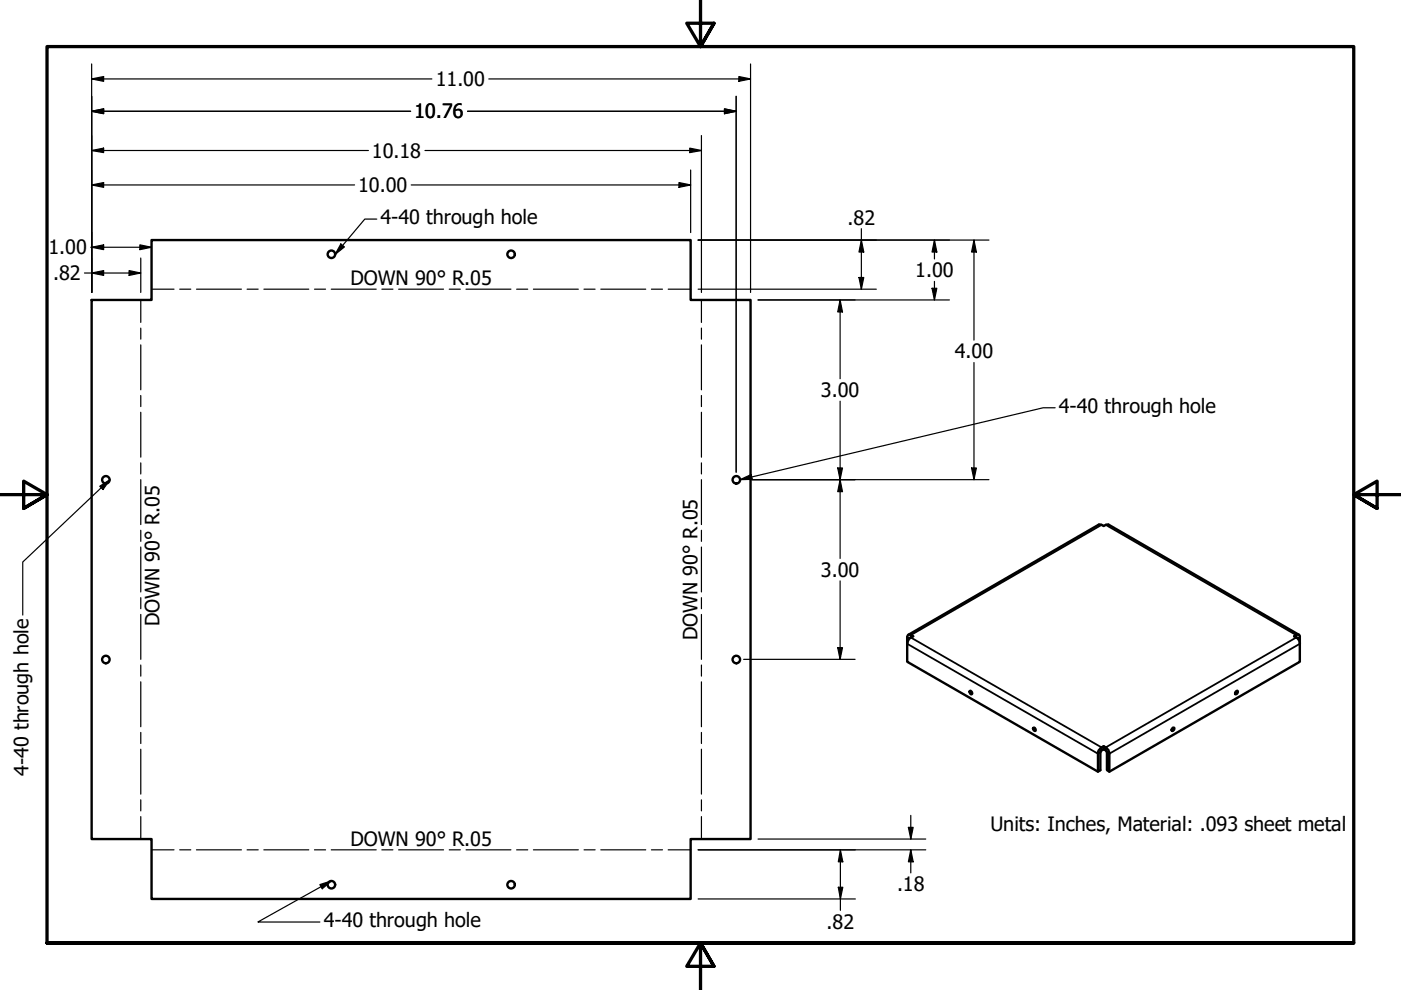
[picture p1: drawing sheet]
<svg xmlns="http://www.w3.org/2000/svg" width="297mm" height="210mm" viewBox="0 0 297 210" stroke-linecap="round" stroke-linejoin="round" font-family="sans-serif">
<!-- layer: Bend Centerline (ANSI) -->
<g fill="none" stroke="#000" stroke-width=".25">
<path d="M29.8 63.6v4.8M29.8 69.6v2.3M29.8 73.1v9.5M32.1 61.3h4.8M38.1 61.3h2.3M41.7 61.3h9.5M52.4 61.3h2.3M55.9 61.3h9.6M66.7 61.3h2.3M70.2 61.3h9.6M81 61.3h2.3M84.5 61.3h9.5"/>
<path d="M95.2 61.3h2.4M98.8 61.3h9.5M109.5 61.3h2.4M113.1 61.3h9.5M123.8 61.3h2.4M127.4 61.3h9.5M138.1 61.3h2.4M141.7 61.3h4.7M148.7 63.6v4.8M148.7 69.6v2.3M148.7 73.1v9.5M29.8 83.9v2.3"/>
<path d="M29.8 87.4v9.5M29.8 98.1v2.4M148.7 83.9v2.3M148.7 87.4v9.5M148.7 98.1v2.4M29.8 101.7v9.5M29.8 112.4v2.4M29.8 116v9.5M148.7 101.7v9.5M148.7 112.4v2.4M148.7 116v9.5M29.8 126.7v2.4"/>
<path d="M29.8 130.3v9.5M148.7 126.7v2.4M148.7 130.3v9.5M29.8 141v2.4M29.8 144.6v9.5M29.8 155.3v2.3M29.8 158.8v9.6M148.7 141v2.4M148.7 144.6v9.5M148.7 155.3v2.3M148.7 158.8v9.6M29.8 169.6v2.3"/>
<path d="M29.8 173.1v4.8M148.7 169.6v2.3M148.7 173.1v4.8M32.1 180.2h4.8M38.1 180.2h2.3M41.7 180.2h9.5M52.4 180.2h2.3M55.9 180.2h9.6M66.7 180.2h2.3M70.2 180.2h9.6M81 180.2h2.3M84.5 180.2h9.5"/>
<path d="M95.2 180.2h2.4M98.8 180.2h9.5M109.5 180.2h2.4M113.1 180.2h9.5M123.8 180.2h2.4M127.4 180.2h9.5M138.1 180.2h2.4M141.7 180.2h4.7"/>
</g>
<!-- layer: Visible (ANSI) -->
<g fill="none" stroke="#000" stroke-width=".51">
<path d="M32.1 50.9h114.3v12.7h12.7v114.3h-12.7v12.7h-114.3v-12.7h-12.7v-114.3h12.7zM192.3 136.5l.4-1 .9-.6-.5-.2a.47 .47 0 0 0-.5-.1 .47 .47 0 0 0-.3 .5v5.2l40.5 23.3 .5-.3v-3.8l.3-.4 .4-.3 .4 .3 .3 .4v3.8l.5 .3v-4.1l-.6-.9-.6-.4v.6M192.6 134.6l40.4-23.4h.4l.6 .3 .6-.3h.4l40.4 23.4M193 135.2l-.1 .1M275 135.2l.1 .1M275.6 136.5l-.1-.5-.4-.7-.7-.4 .7-.4 .3 .1 .2 .2v5.5l-40.4 23.3M205.7 146.5l.4 .2v.4a.39 .39 0 0 1-.5-.1 .39 .39 0 0 1 .1-.5zM219.1 154.3h.3l.2 .4-.1 .3-.4-.2zM234 158.2l-.6 .4-.6 .9v4.1M248.7 154.3h.1a.37 .37 0 0 1 .1 .5 .37 .37 0 0 1-.5 .1v-.3zM262.1 146.5h.2a.4 .4 0 0 1 .1 .5 .4 .4 0 0 1-.5 .2v-.4z"/>
<circle cx="70.3" cy="53.9" r=".79"/>
<circle cx="108.4" cy="53.9" r=".79"/>
<circle cx="22.4" cy="101.7" r=".79"/>
<circle cx="156.1" cy="101.7" r=".79"/>
<circle cx="22.4" cy="139.8" r=".79"/>
<circle cx="156.1" cy="139.8" r=".79"/>
<circle cx="70.3" cy="187.6" r=".79"/>
<circle cx="108.4" cy="187.6" r=".79"/>
</g>
<!-- layer: Visible Narrow (ANSI) -->
<path d="M233.6 111.3l-40.5 23.4v.5l40.5 23.3v.6M234.4 111.3l40.4 23.4v.5l-40.4 23.3v.6M192.3 136.5l40.5 23.3 .5-.3M192.3 135.1l.5 .3M275.6 136.5l-40.4 23.3-.5-.3M275.6 135.1l-.5 .3" fill="none" stroke="#000" stroke-width=".38"/>
<!-- layer: Border (ANSI) -->
<path d="M148.5 -.1v10l-2.9-5h5.8l-2.9 5 2.9-5M0 104.9h10l-5-2.9v5.8l5-2.9-5 2.9M297 104.9h-10l5-2.9v5.8l-5-2.9 5 2.9M10 199.9v-190h277v190h-277h277M151.4 204.9l-2.9-5 2.9 5h-5.8l2.9-5v10" fill="none" stroke="#000" stroke-width=".7"/>
<!-- layer: Dimension (ANSI) -->
<g fill="none" stroke="#000" stroke-width=".25">
<path d="M19.4 16.7l2.6-.5v1zM19.4 13.6v48.4M19.4 16.7h72.2M103.6 16.7h55.5M156.7 16.2l2.4 .5-2.4 .5zM159.1 13.6v48.4M19.4 23.6l2.6-.5v1zM19.4 39.2l2.6-.5v1zM19.4 31.9l2.6-.5v1zM19.4 23.6h67.7M19.4 39.2h55.8M19.4 31.9h58.7"/>
<path d="M87.2 39.2h59.2M90.1 31.9h58.6M99.1 23.6h57M144 38.7l2.4 .5-2.4 .5zM146.2 31.4l2.5 .5-2.5 .5zM146.4 36v13.3M148.7 28.7v33.3M153.6 23.1l2.5 .5-2.5 .5zM156.1 20.4v79.7M17.9 57.9h11.9M19.2 52.4h12.9M19.4 57.9l2.6-.5v1z"/>
<path d="M19.4 52.4l2.6-.5v1zM27.4 57.4l2.4 .5-2.4 .5zM29.7 51.9l2.4 .5-2.4 .5zM29.8 54.7v7.3M148 50.9h61.7M182.1 58.8h1l-.5 2.5zM182.6 50.9l.5 2.5h-1zM182.6 48.5v12.8M198.1 50.9l.5 2.5h-1zM198.1 50.9v4M198.1 59.7v3.9M206.5 50.9l.5 2.5h-1z"/>
<path d="M206.5 50.9v21.2M148 61.3h37.8M160.7 63.6h40.6M178.1 63.6l.5 2.5h-1zM178.1 63.6v16.7M197.6 61.1h1l-.5 2.5zM206.5 76.9v24.8M177.6 99.2h1l-.5 2.5zM178.1 85.1v33.3M206 99.2h1l-.5 2.5zM159.4 101.7h50.3M178.1 101.7l.5 2.5h-1z"/>
<path d="M157.7 139.8h23.6M177.6 137.3h1l-.5 2.5zM178.1 123.2v16.6M160.7 177.9h35.6M192.6 175.4h1l-.5 2.5zM193.1 172.9v5M148 180.2h48.3M148 190.6h33.4M177.7 188.1h1l-.5 2.5zM178.2 180.2l.5 2.5h-1zM178.2 180.2v12.8M193.1 180.2l.5 2.5h-1z"/>
<path d="M193.1 180.2v4.9"/>
</g>
<g fill="#000">
<path d="M19.4 16.7l2.6-.5v1z" fill-rule="evenodd"/>
<path d="M156.7 16.2l2.4 .5-2.4 .5z" fill-rule="evenodd"/>
<path d="M19.4 23.6l2.6-.5v1z" fill-rule="evenodd"/>
<path d="M19.4 39.2l2.6-.5v1z" fill-rule="evenodd"/>
<path d="M19.4 31.9l2.6-.5v1z" fill-rule="evenodd"/>
<path d="M19.4 23.6l2.6-.5v1z" fill-rule="evenodd"/>
<path d="M144 38.7l2.4 .5-2.4 .5z" fill-rule="evenodd"/>
<path d="M146.2 31.4l2.5 .5-2.5 .5z" fill-rule="evenodd"/>
<path d="M153.6 23.1l2.5 .5-2.5 .5z" fill-rule="evenodd"/>
<path d="M153.6 23.1l2.5 .5-2.5 .5z" fill-rule="evenodd"/>
<path d="M19.4 57.9l2.6-.5v1z" fill-rule="evenodd"/>
<path d="M19.4 52.4l2.6-.5v1z" fill-rule="evenodd"/>
<path d="M27.4 57.4l2.4 .5-2.4 .5z" fill-rule="evenodd"/>
<path d="M29.7 51.9l2.4 .5-2.4 .5z" fill-rule="evenodd"/>
<path d="M182.1 58.8h1l-.5 2.5z" fill-rule="evenodd"/>
<path d="M182.6 50.9l.5 2.5h-1z" fill-rule="evenodd"/>
<path d="M198.1 50.9l.5 2.5h-1z" fill-rule="evenodd"/>
<path d="M206.5 50.9l.5 2.5h-1z" fill-rule="evenodd"/>
<path d="M178.1 63.6l.5 2.5h-1z" fill-rule="evenodd"/>
<path d="M197.6 61.1h1l-.5 2.5z" fill-rule="evenodd"/>
<path d="M177.6 99.2h1l-.5 2.5z" fill-rule="evenodd"/>
<path d="M206 99.2h1l-.5 2.5z" fill-rule="evenodd"/>
<path d="M178.1 101.7l.5 2.5h-1z" fill-rule="evenodd"/>
<path d="M177.6 137.3h1l-.5 2.5z" fill-rule="evenodd"/>
<path d="M192.6 175.4h1l-.5 2.5z" fill-rule="evenodd"/>
<path d="M177.7 188.1h1l-.5 2.5z" fill-rule="evenodd"/>
<path d="M178.2 180.2l.5 2.5h-1z" fill-rule="evenodd"/>
<path d="M193.1 180.2l.5 2.5h-1z" fill-rule="evenodd"/>
</g>
<!-- layer: Symbol (ANSI) -->
<path d="M72.3 51.7l.7 .7-1.9 1.5zM79.9 46.5h-2.6l-6.2 7.4M223.7 86.5h-2.5l-64.3 15.2M21.1 103.1l2.2-1.4-1.5 2.1zM23.3 101.7l-18.5 17.5v11.2M156.9 101.7l2.4-1.1 .2 1zM67.8 187.6l2.4-.8-1.9 1.6zM70.2 186.8l-15.5 8.7h13.1" fill="none" stroke="#000" stroke-width=".25"/>
<g fill="#000">
<path d="M72.3 51.7l.7 .7-1.9 1.5z" fill-rule="evenodd"/>
<path d="M21.1 103.1l2.2-1.4-1.5 2.1z" fill-rule="evenodd"/>
<path d="M156.9 101.7l2.4-1.1 .2 1z" fill-rule="evenodd"/>
<path d="M67.8 187.6l2.4-.8-1.9 1.6z" fill-rule="evenodd"/>
</g>
<g font-size="4.2">
<text x="92.4" y="18.3">11.00</text>
<text x="87.8" y="25.1">10.76</text>
<text x="78.9" y="33.4">10.18</text>
<text x="75.9" y="40.7">10.00</text>
<text x="80.6" y="47.6">4-40 through hole</text>
<text x="179.7" y="47.7">.82</text>
<text x="10.3" y="53.9">1.00</text>
<text x="11.2" y="59.4">.82</text>
<text x="194.1" y="58.8">1.00</text>
<text x="74.3" y="60.4">DOWN 90° R.05</text>
<text x="202.4" y="76">4.00</text>
<text x="174.1" y="84.2">3.00</text>
<text x="224.5" y="87.6">4-40 through hole</text>
<text x="174.1" y="122.3">3.00</text>
<text x="33.8" y="132.8" transform="rotate(-90 33.8 132.8)">DOWN 90° R.05</text>
<text x="147.9" y="135.7" transform="rotate(-90 147.9 135.7)">DOWN 90° R.05</text>
<text x="6" y="164.5" transform="rotate(-90 6 164.5)">4-40 through hole</text>
<text x="74.3" y="179.4">DOWN 90° R.05</text>
<text x="210" y="176.2">Units: Inches, Material: .093 sheet metal</text>
<text x="190.2" y="189">.18</text>
<text x="68.6" y="196.6">4-40 through hole</text>
<text x="175.3" y="196.9">.82</text>
</g>
</svg>
